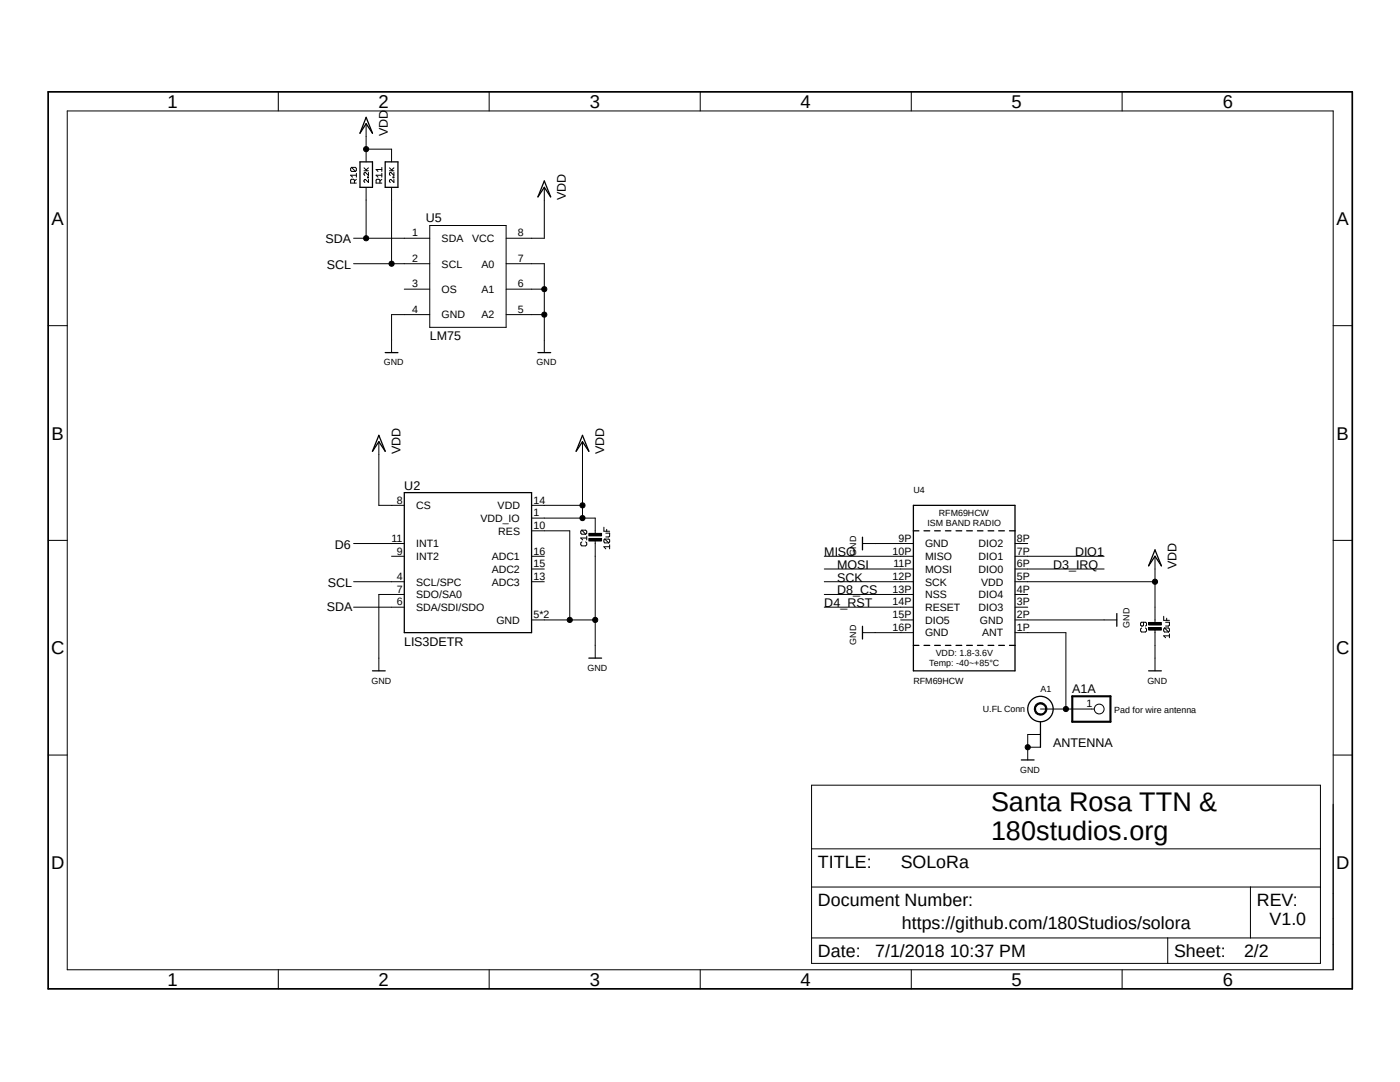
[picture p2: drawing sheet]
<svg xmlns="http://www.w3.org/2000/svg" width="279mm" height="216mm" viewBox="0 0 279 216" stroke-linecap="round" stroke-linejoin="round" font-family="sans-serif">
<path d="M9.1 18l261.2 179.9M270.3 18l-261.2 179.9" fill="none" stroke="#fff" stroke-width=".2"/>
<g fill="none" stroke="#000" stroke-width=".2">
<path d="M55.5 18.3v3.8M97.6 18.3v3.8M139.7 18.3v3.8M181.9 18.3v3.8M223.9 18.3v3.8M13.4 22.1h252.7v171.4h-252.7zM70.1 33.4l-.1 .2v.4l.1 .2h.9M70.1 33.4h.9l.1 .2v.4l-.1 .2M70.1 33.4l.9 .8M70.7 36.5v-.6l-.1-.1h-.5l-.1 .1v.6h1.1M71.1 35.8l-.4 .4M71.1 35h-1.1l.4 .3"/>
<path d="M71.1 34.6v.7M72.6 34.1h.9M72.6 33.5l.6 .6M73.1 29.8h5v2.5M73.1 24.7v7.6M73.1 37.4v10.1M73.4 35.3h.1v.2h-.1zM73.5 34.4v.6l-.6-.6-.3 .1v.3l.2 .2M73.5 35.8v.6l-.6-.6-.3 .2 .2 .4M73.5 33.5l-.4 .4M75.8 36.5v-.6l-.2-.1h-.4l-.1 .1v.6h1.1M76.2 35h-1.1l.3 .3"/>
<path d="M76.2 35.8l-.4 .4M76.2 33.4v.8M76.2 34.6v.7M76.2 33.8h-1.1l.3 .4M77.7 34.1h.9M77.7 33.5l.6 .6M78.1 37.4v15.2M78.4 35.3h.2v.2h-.2zM78.6 35.8v.6l-.6-.6-.3 .2 .2 .4M78.6 34.4v.6l-.6-.6-.3 .1v.3l.2 .2M78.6 33.5l-.5 .4M108.6 37.4v10.1h-7.6"/>
<path d="M70.6 47.5h15.2M70.6 52.6h15.2M80.7 57.7h5.1M85.8 45h15.2v20.3h-15.2zM101 52.6h7.6v17.8M101 57.7h7.6M9.6 65h3.8M85.8 62.8h-7.7v7.6M101 62.8h7.6M266.1 65h3.8M75.6 88.1v12.7h5.1M116.2 88.1v15.3"/>
<path d="M9.6 107.8h3.8M70.6 108.5h10.1M70.6 116.1h10.1M78.1 111h2.6M80.7 118.6h-5.1v15.3M106.1 111h2.5M106.1 113.5h2.5M106.1 116.1h2.5M106.1 103.4h12.7v3.3M106.1 100.8h10.1M106.1 105.9h7.6v17.8M116.1 108.1l-.2 .2v.4l.2 .2h.8l.2-.2v-.4l-.2-.2"/>
<path d="M116.1 105.8l-.2 .2v.4l.2 .2h.8M116.1 105.8h.8l.2 .2v.4l-.2 .2M116.1 105.8l.8 .8M117.1 107v.7M117.1 107.4h-1.2l.4 .3M117.5 107.4h2.6v.5h-2.6zM117.5 106.4h2.6v.5h-2.6zM118.8 107.7v23.6M120.5 105.2v.8h1.2M120.7 107.6h.8l.2 .1v.4l-.2 .2M120.7 107.6l-.2 .1v.4l.2 .2h.8M120.7 107.6l.8 .7"/>
<path d="M120.9 106.4h.8v.6l-.2 .1h-.6M121.1 105.6v.4M121.7 109.1h-1.2l.4 .4M121.7 108.7v.8M164.5 111h17.8M164.5 113.5h17.8M164.5 116.1h17.8M164.5 118.6h17.8M172.1 108.5h10.2M202.6 111h17.7M202.6 113.5h17.7M202.6 108.5h2.5"/>
<path d="M202.6 116.1h27.9M202.6 118.6h2.5M230.5 111v13.5M266.1 107.8h3.8M70.6 121.2h10.1M106.1 123.7h12.7M164.5 121.2h17.8M172.1 126.2h10.2M179.7 123.7h2.6M202.6 126.2h10.1v15.3M202.6 123.7h20.3M202.6 121.2h2.5"/>
<path d="M227.8 125.3l-.2 .2v.4l.2 .2h.8l.2-.2v-.4l-.2-.2M228.2 124.2v.6l-.2 .1-.4-.1v-.5l.2-.1h.8l.2 .1v.5l-.2 .1M229.2 125.2h2.6v.5h-2.6zM229.2 124.2h2.6v.5h-2.6zM230.5 125.5v8.4M232.2 123v.8h1.2M232.4 125.3h.8l.2 .2v.4l-.2 .2M232.4 125.3l-.2 .2v.4l.2 .2h.8M232.4 125.3l.8 .8M232.6 124.2h.8v.6l-.2 .1h-.6M232.8 123.4v.4M233.4 126.9h-1.2l.4 .4"/>
<path d="M233.4 126.5v.8M9.6 150.7h3.8M162 156.7h101.5v35.5h-101.5zM205.1 149.1h2.5M206.7 140.6a1.26 1.26 0 0 1 2 .1 1.26 1.26 0 0 1-.6 1.9 1.26 1.26 0 0 1-1.7-1.1h.3a1.01 1.01 0 0 1 1.4-.9 1.01 1.01 0 0 1 .2 1.7 1.01 1.01 0 0 1-1.6-.5v-.3h-.3zM207.6 141.5h10.8M207.6 146.6h-2.5v5M266.1 150.7h3.8M162 177h101.5M162 169.4h101.5M249.6 177v10.2M55.5 193.5v3.8"/>
<path d="M97.6 193.5v3.8M139.7 193.5v3.8M162 187.2h101.5M181.9 193.5v3.8M223.9 193.5v3.8M233 187.2v5"/>
<circle cx="73.1" cy="29.8" r=".51"/>
<circle cx="73.1" cy="47.5" r=".51"/>
<circle cx="78.1" cy="52.6" r=".51"/>
<circle cx="108.6" cy="57.7" r=".51"/>
<circle cx="108.6" cy="62.8" r=".51"/>
<circle cx="116.2" cy="103.4" r=".51"/>
<circle cx="116.2" cy="100.8" r=".51"/>
<circle cx="230.5" cy="116.1" r=".51"/>
<circle cx="113.7" cy="123.7" r=".51"/>
<circle cx="118.8" cy="123.7" r=".51"/>
<circle cx="205.1" cy="149.1" r=".51"/>
<circle cx="212.7" cy="141.5" r=".51"/>
<circle cx="219.4" cy="141.5" r=".98"/>
</g>
<g fill="none" stroke="#000" stroke-width=".25">
<path d="M71.8 32.3h2.5v5.1h-2.5zM73.1 23.4l1.2 3.2-1.2-1.9-1.3 1.9zM76.9 32.3h2.5v5.1h-2.5zM108.6 36.1l1.3 3.2-1.3-1.9-1.2 1.9zM76.9 70.4h2.5M107.4 70.4h2.5M75.6 86.9l1.3 3.1-1.3-1.9-1.3 1.9zM80.7 98.3h25.4v27.9h-25.4zM116.2 86.9l1.3 3.1-1.3-1.9-1.2 1.9zM172.1 107.2v2.5M182.3 100.8h20.3v33.1h-20.3zM182.3 105.9h1.1"/>
<path d="M184.4 105.9h1.1M186.5 105.9h1.2M188.7 105.9h1.1M190.8 105.9h1.1M192.9 105.9h1.2M195.1 105.9h1.1M197.2 105.9h1.1M199.3 105.9h1.1M201.5 105.9h1.1M230.5 109.7l1.3 3.2-1.3-1.9-1.3 1.9zM74.3 133.9h2.6M117.5 131.3h2.6"/>
<path d="M172.1 125v2.5M182.3 128.8h1.1M184.4 128.8h1.1M186.5 128.8h1.2M188.7 128.8h1.1M190.8 128.8h1.1M192.9 128.8h1.2M195.1 128.8h1.1M197.2 128.8h1.1M199.3 128.8h1.1M201.5 128.8h1.1M222.9 122.4v2.6"/>
<path d="M229.2 133.9h2.6M203.8 151.6h2.6M207.6 144v5.1"/>
<circle cx="207.6" cy="141.5" r="2.54"/>
</g>
<g fill="#000">
<path d="M117.5 107.4h2.6v.5h-2.6z" fill-rule="evenodd"/>
<path d="M117.5 106.4h2.6v.5h-2.6z" fill-rule="evenodd"/>
<path d="M229.2 125.2h2.6v.5h-2.6z" fill-rule="evenodd"/>
<path d="M229.2 124.2h2.6v.5h-2.6z" fill-rule="evenodd"/>
<path d="M206.7 140.6a1.26 1.26 0 0 1 2 .1 1.26 1.26 0 0 1-.6 1.9 1.26 1.26 0 0 1-1.7-1.1h.3a1.01 1.01 0 0 1 1.4-.9 1.01 1.01 0 0 1 .2 1.7 1.01 1.01 0 0 1-1.6-.5v-.3h-.3z" fill-rule="evenodd"/>
<circle cx="73.1" cy="29.8" r=".51"/>
<circle cx="73.1" cy="47.5" r=".51"/>
<circle cx="78.1" cy="52.6" r=".51"/>
<circle cx="108.6" cy="57.7" r=".51"/>
<circle cx="108.6" cy="62.8" r=".51"/>
<circle cx="116.2" cy="103.4" r=".51"/>
<circle cx="116.2" cy="100.8" r=".51"/>
<circle cx="230.5" cy="116.1" r=".51"/>
<circle cx="113.7" cy="123.7" r=".51"/>
<circle cx="118.8" cy="123.7" r=".51"/>
<circle cx="205.1" cy="149.1" r=".51"/>
<circle cx="212.7" cy="141.5" r=".51"/>
</g>
<path d="M214 138.9h7.6v5.1h-7.6z" fill="none" stroke="#000" stroke-width=".42"/>
<path d="M9.6 18.3h260.3v179h-260.3z" fill="none" stroke="#000" stroke-width=".34"/>
<g font-size="5.4">
<text x="197.8" y="161.9">Santa Rosa TTN &amp;</text>
<text x="197.8" y="167.6">180studios.org</text>
</g>
<g font-size="3.7">
<text x="33.4" y="21.5">1</text>
<text x="75.6" y="21.5">2</text>
<text x="117.7" y="21.5">3</text>
<text x="159.8" y="21.5">4</text>
<text x="201.9" y="21.5">5</text>
<text x="244" y="21.5">6</text>
<text x="10.3" y="44.9">A</text>
<text x="266.7" y="44.9">A</text>
<text x="10.3" y="87.7">B</text>
<text x="266.7" y="87.7">B</text>
<text x="10.2" y="130.6">C</text>
<text x="266.7" y="130.6">C</text>
<text x="10.2" y="173.4">D</text>
<text x="266.7" y="173.4">D</text>
<text x="33.4" y="196.7">1</text>
<text x="75.6" y="196.7">2</text>
<text x="117.7" y="196.7">3</text>
<text x="159.8" y="196.7">4</text>
<text x="201.9" y="196.7">5</text>
<text x="244" y="196.7">6</text>
</g>
<g font-size="3.6">
<text x="163.2" y="173.2">TITLE:</text>
<text x="179.7" y="173.2">SOLoRa</text>
<text x="163.2" y="180.8">Document Number:</text>
<text x="180" y="185.4">https://github.com/180Studios/solora</text>
<text x="250.8" y="180.8">REV:</text>
<text x="253.4" y="184.6">V1.0</text>
<text x="163.2" y="191">Date:</text>
<text x="174.7" y="191">7/1/2018 10:37 PM</text>
<text x="234.3" y="191">Sheet:</text>
<text x="248.3" y="191">2/2</text>
</g>
<g font-size="2.5">
<text x="77.4" y="27.2" transform="rotate(-90 77.4 27.2)">VDD</text>
<text x="112.9" y="39.9" transform="rotate(-90 112.9 39.9)">VDD</text>
<text x="85" y="44.2">U5</text>
<text x="64.9" y="48.6">SDA</text>
<text x="65.2" y="53.6">SCL</text>
<text x="85.8" y="67.9">LM75</text>
<text x="79.9" y="90.7" transform="rotate(-90 79.9 90.7)">VDD</text>
<text x="120.6" y="90.7" transform="rotate(-90 120.6 90.7)">VDD</text>
<text x="80.7" y="97.7">U2</text>
<text x="66.8" y="109.5">D6</text>
<text x="164.5" y="111">MISO</text>
<text x="167" y="113.5">MOSI</text>
<text x="210.2" y="113.5">D3_IRQ</text>
<text x="214.5" y="111">DIO1</text>
<text x="234.8" y="113.5" transform="rotate(-90 234.8 113.5)">VDD</text>
<text x="65.4" y="117.1">SCL</text>
<text x="167" y="116.1">SCK</text>
<text x="167" y="118.6">D8_CS</text>
<text x="65.2" y="121.9">SDA</text>
<text x="164.5" y="121.2">D4_RST</text>
<text x="80.6" y="128.8">LIS3DETR</text>
<text x="214" y="138.3">A1A</text>
<text x="210.2" y="149.1">ANTENNA</text>
</g>
<g font-size="2.1">
<text x="82.3" y="47.2">1</text>
<text x="103.3" y="47.2">8</text>
<text x="82.3" y="52.2">2</text>
<text x="88.1" y="48.3">SDA</text>
<text x="88.1" y="53.4">SCL</text>
<text x="94.2" y="48.3">VCC</text>
<text x="96.1" y="53.4">A0</text>
<text x="103.3" y="52.2">7</text>
<text x="82.3" y="57.3">3</text>
<text x="88.1" y="58.5">OS</text>
<text x="96.1" y="58.5">A1</text>
<text x="103.3" y="57.3">6</text>
<text x="82.3" y="62.4">4</text>
<text x="88.1" y="63.5">GND</text>
<text x="96.1" y="63.5">A2</text>
<text x="103.3" y="62.4">5</text>
<text x="79.2" y="100.5">8</text>
<text x="83.1" y="101.6">CS</text>
<text x="99.3" y="101.6">VDD</text>
<text x="106.5" y="100.5">14</text>
<text x="95.9" y="104.1">VDD_IO</text>
<text x="99.4" y="106.7">RES</text>
<text x="106.5" y="103">1</text>
<text x="106.5" y="105.6">10</text>
<text x="78.1" y="108.1">11</text>
<text x="79.2" y="110.7">9</text>
<text x="83.1" y="111.8">INT2</text>
<text x="83.1" y="109.2">INT1</text>
<text x="98.1" y="111.8">ADC1</text>
<text x="106.5" y="113.2">15</text>
<text x="106.5" y="110.7">16</text>
<text x="178.1" y="110.7">10P</text>
<text x="178.3" y="113.2">11P</text>
<text x="179.3" y="108.1">9P</text>
<text x="184.6" y="111.8">MISO</text>
<text x="184.6" y="109.2">GND</text>
<text x="195.3" y="109.2">DIO2</text>
<text x="195.3" y="111.8">DIO1</text>
<text x="202.9" y="113.2">6P</text>
<text x="202.9" y="108.1">8P</text>
<text x="202.9" y="110.7">7P</text>
<text x="79.2" y="115.7">4</text>
<text x="79.2" y="118.3">7</text>
<text x="83.1" y="116.8">SCL/SPC</text>
<text x="83.1" y="119.4">SDO/SA0</text>
<text x="98.1" y="116.8">ADC3</text>
<text x="98.1" y="114.3">ADC2</text>
<text x="106.5" y="115.7">13</text>
<text x="178.1" y="115.7">12P</text>
<text x="178.1" y="118.3">13P</text>
<text x="184.6" y="114.3">MOSI</text>
<text x="184.6" y="116.8">SCK</text>
<text x="184.6" y="119.4">NSS</text>
<text x="195.3" y="114.3">DIO0</text>
<text x="195.3" y="119.4">DIO4</text>
<text x="195.8" y="116.8">VDD</text>
<text x="202.9" y="118.3">4P</text>
<text x="202.9" y="115.7">5P</text>
<text x="79.2" y="120.8">6</text>
<text x="83.1" y="121.9">SDA/SDI/SDO</text>
<text x="99.1" y="124.5">GND</text>
<text x="106.5" y="123.3">5*2</text>
<text x="178.1" y="123.3">15P</text>
<text x="178.1" y="120.8">14P</text>
<text x="178.1" y="125.9">16P</text>
<text x="184.6" y="124.5">DIO5</text>
<text x="184.6" y="121.9">RESET</text>
<text x="195.3" y="121.9">DIO3</text>
<text x="195.5" y="124.5">GND</text>
<text x="202.9" y="125.9">1P</text>
<text x="202.9" y="123.3">2P</text>
<text x="202.9" y="120.8">3P</text>
<text x="184.6" y="127">GND</text>
<text x="196" y="127">ANT</text>
<text x="216.8" y="141.1">1</text>
</g>
<g font-size="1.8">
<text x="76.6" y="72.9">GND</text>
<text x="107.1" y="72.9">GND</text>
<text x="182.3" y="98.3">U4</text>
<text x="185.1" y="104.9">ISM BAND RADIO</text>
<text x="187.4" y="103">RFM69HCW</text>
<text x="170.9" y="110.9" transform="rotate(-90 170.9 110.9)">GND</text>
<text x="225.4" y="125.2" transform="rotate(-90 225.4 125.2)">GND</text>
<text x="170.9" y="128.7" transform="rotate(-90 170.9 128.7)">GND</text>
<text x="186.7" y="131">VDD: 1.8-3.6V</text>
<text x="74.1" y="136.4">GND</text>
<text x="117.3" y="133.9">GND</text>
<text x="182.3" y="136.4">RFM69HCW</text>
<text x="185.5" y="132.9">Temp: -40~+85°C</text>
<text x="229" y="136.4">GND</text>
<text x="196.1" y="142">U.FL Conn</text>
<text x="207.6" y="138.2">A1</text>
<text x="222.4" y="142.2">Pad for wire antenna</text>
<text x="203.6" y="154.2">GND</text>
</g>
</svg>
